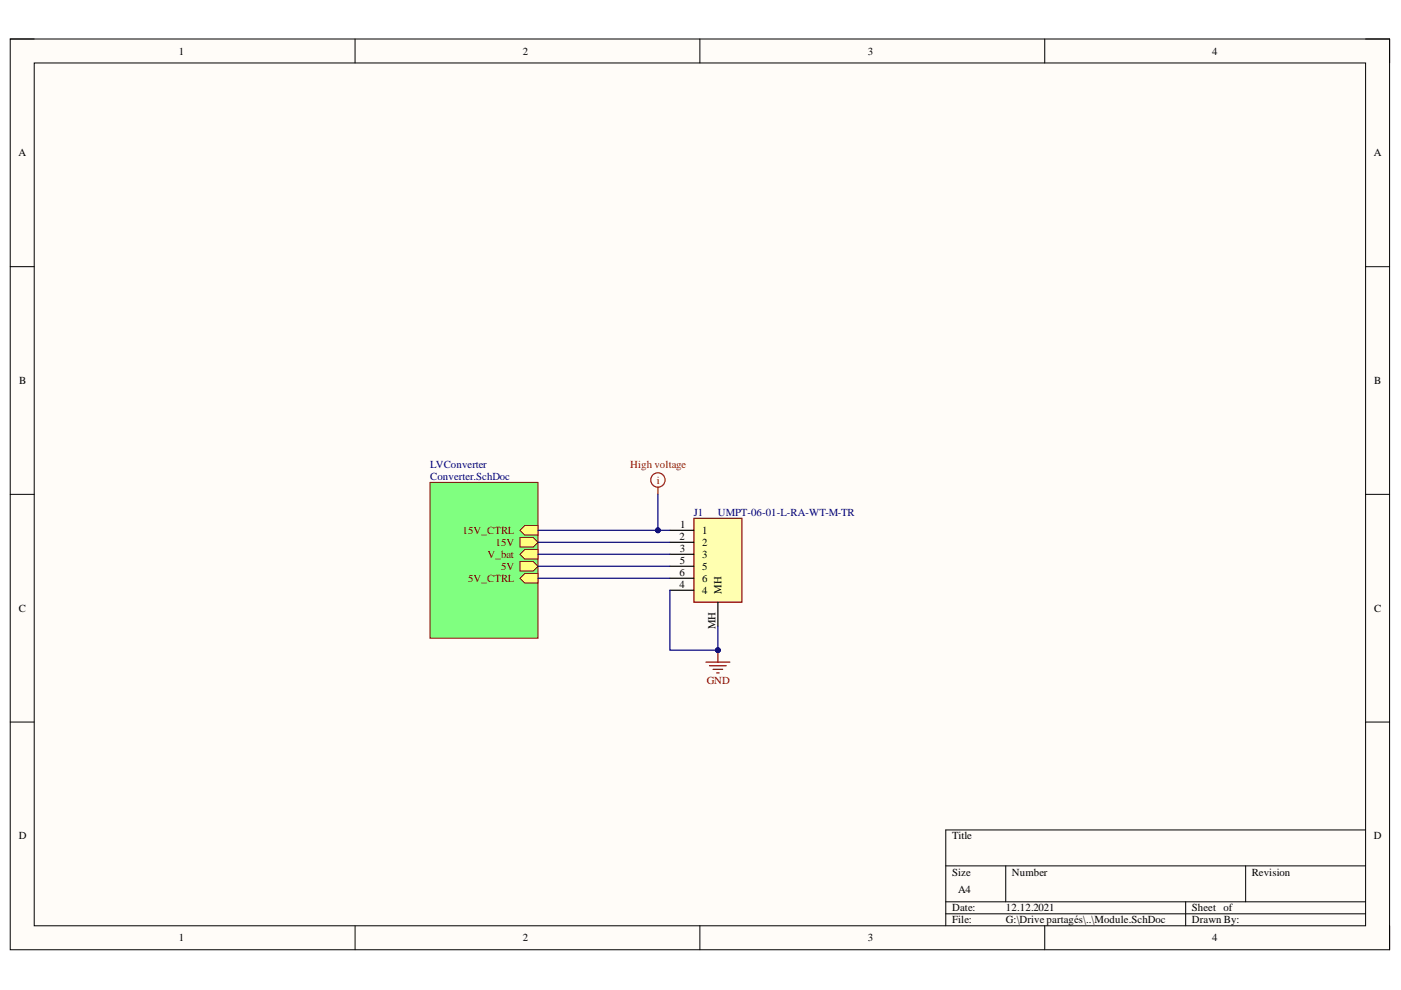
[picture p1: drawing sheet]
<svg xmlns="http://www.w3.org/2000/svg" width="297mm" height="210mm" viewBox="0 0 297 210" stroke-linecap="round" stroke-linejoin="round" font-family="sans-serif">
<path d="M2.2 8.3h292.4v193.1h-292.4z" fill-rule="evenodd" fill="#fffcf8"/>
<path d="M2.2 8.3h292.4v193.1h-292.4z" fill="none" stroke="#000" stroke-width=".21"/>
<path d="M7.3 13.4h282.2v182.9h-282.2z" fill-rule="evenodd" fill="#fffcf8"/>
<g fill="none" stroke="#000" stroke-width=".21">
<path d="M2.2 8.3h5.1M7.3 13.4h282.2v182.9h-282.2zM75.3 8.3v5M148.4 8.3v5M221.5 8.3v5.1M289.5 8.3h5.1v5.1M2.2 56.5h5.1M289.5 56.5h5.1M2.2 104.8h5.1M289.5 104.8h5.1M2.2 153.1h5.1M289.5 153.1h5.1"/>
<path d="M289.5 176h-89v20.3M75.3 196.3v5.1M148.4 196.3v5.1M200.5 183.6h89M200.5 191.2h89M200.5 193.8h89M213.2 183.6v7.6M221.5 196.3v5.1M251.4 191.2v5.1M264.1 183.6v7.6M294.6 196.3v5.1"/>
</g>
<path d="M147.1 109.9h10.2v17.8h-10.2z" fill-rule="evenodd" fill="#ffffb0"/>
<path d="M147.1 109.9h10.2v17.8h-10.2zM152.2 137.9v2.5M149.7 140.4h5M150.4 141.2h3.6M151.2 141.9h2M152 142.7h.5" fill="none" stroke="#800000" stroke-width=".25"/>
<path d="M142 112.4h5.1M142 115h5.1M142 117.5h5.1M142 125.1h5.1M142 120.1h5.1M142 122.6h5.1M152.2 127.7v5.1" fill="none" stroke="#000" stroke-width=".25"/>
<circle cx="152.2" cy="137.9" r=".51" fill="#000080"/>
<circle cx="152.2" cy="137.9" r=".51" fill="none" stroke="#000080" stroke-width=".21"/>
<g fill="none" stroke="#f00" stroke-width=".25">
<path d="M139.5 103.3v1.5"/>
<circle cx="139.5" cy="101.8" r="1.52"/>
</g>
<path d="M91.2 102.3h22.9v33h-22.9z" fill-rule="evenodd" fill="#80ff80"/>
<path d="M91.2 102.3h22.9v33h-22.9z" fill="none" stroke="#800000" stroke-width=".21"/>
<path d="M110.2 117.5l1.1-1h2.8v2h-2.8z" fill-rule="evenodd" fill="#ffff80"/>
<path d="M110.2 117.5l1.1-1h2.8v2h-2.8z" fill="none" stroke="#800000" stroke-width=".21"/>
<path d="M110.2 114h2.8l1.1 1-1.1 1h-2.8z" fill-rule="evenodd" fill="#ffff80"/>
<path d="M110.2 114h2.8l1.1 1-1.1 1h-2.8z" fill="none" stroke="#800000" stroke-width=".21"/>
<path d="M110.2 119h2.8l1.1 1.1-1.1 1h-2.8z" fill-rule="evenodd" fill="#ffff80"/>
<path d="M110.2 119h2.8l1.1 1.1-1.1 1h-2.8z" fill="none" stroke="#800000" stroke-width=".21"/>
<path d="M110.2 112.4l1.1-1h2.8v2.1h-2.8z" fill-rule="evenodd" fill="#ffff80"/>
<path d="M110.2 112.4l1.1-1h2.8v2.1h-2.8z" fill="none" stroke="#800000" stroke-width=".21"/>
<path d="M110.2 122.6l1.1-1h2.8v2h-2.8z" fill-rule="evenodd" fill="#ffff80"/>
<path d="M110.2 122.6l1.1-1h2.8v2h-2.8z" fill="none" stroke="#800000" stroke-width=".21"/>
<path d="M142 125.1v12.8h10.2v-5.1" fill="none" stroke="#000080" stroke-width=".25"/>
<circle cx="152.2" cy="137.9" r=".51" fill="#000080"/>
<circle cx="152.2" cy="137.9" r=".51" fill="none" stroke="#000080" stroke-width=".21"/>
<path d="M139.5 104.8v7.6" fill="none" stroke="#000080" stroke-width=".25"/>
<circle cx="139.5" cy="112.4" r=".51" fill="#000080"/>
<circle cx="139.5" cy="112.4" r=".51" fill="none" stroke="#000080" stroke-width=".21"/>
<path d="M114.1 112.4h27.9" fill="none" stroke="#000080" stroke-width=".25"/>
<circle cx="139.5" cy="112.4" r=".51" fill="#000080"/>
<circle cx="139.5" cy="112.4" r=".51" fill="none" stroke="#000080" stroke-width=".21"/>
<path d="M114.1 115h27.9M114.1 117.5h27.9M114.1 120.1h27.9M114.1 122.6h27.9" fill="none" stroke="#000080" stroke-width=".25"/>
<g font-size="2.3">
<text x="37.9" y="11.6">1</text>
<text x="110.8" y="11.6">2</text>
<text x="184" y="11.6">3</text>
<text x="257" y="11.6">4</text>
<text x="3.9" y="33.1">A</text>
<text x="291.3" y="33.1">A</text>
<text x="4.1" y="81.4">B</text>
<text x="291.4" y="81.4">B</text>
<text x="144.2" y="111.9">1</text>
<text x="148.9" y="113.2">1</text>
<text x="144.1" y="114.5">2</text>
<text x="144.2" y="117">3</text>
<text x="144.2" y="119.5">5</text>
<text x="148.9" y="115.7">2</text>
<text x="148.9" y="118.3">3</text>
<text x="144.1" y="124.6">4</text>
<text x="144.1" y="122.1">6</text>
<text x="148.9" y="125.9">4</text>
<text x="148.9" y="120.8">5</text>
<text x="148.9" y="123.3">6</text>
<text x="153" y="125.9" transform="rotate(-90 153 125.9)">MH</text>
<text x="4" y="129.7">C</text>
<text x="291.4" y="129.7">C</text>
<text x="151.7" y="133.4" transform="rotate(-90 151.7 133.4)">MH</text>
<text x="4" y="177.9">D</text>
<text x="201.9" y="177.9">Title</text>
<text x="291.3" y="177.9">D</text>
<text x="201.9" y="185.6">Size</text>
<text x="214.5" y="185.6">Number</text>
<text x="265.4" y="185.6">Revision</text>
<text x="203.1" y="189.4">A4</text>
<text x="201.9" y="193.2">Date:</text>
<text x="201.9" y="195.8">File:</text>
<text x="213.3" y="193.2">12.12.2021</text>
<text x="213.3" y="195.8">G:\Drive partagés\..\Module.SchDoc</text>
<text x="252.7" y="193.2">Sheet of</text>
<text x="252.7" y="195.8">Drawn By:</text>
<text x="37.9" y="199.6">1</text>
<text x="110.8" y="199.6">2</text>
<text x="184" y="199.6">3</text>
<text x="257" y="199.6">4</text>
</g>
<g font-size="2.3" fill="#000080">
<text x="91.2" y="99.2">LVConverter</text>
<text x="91.2" y="101.8">Converter.SchDoc</text>
<text x="147.1" y="109.4">J1</text>
<text x="152.2" y="109.4">UMPT-06-01-L-RA-WT-M-TR</text>
</g>
<g font-size="2.3" fill="#f00">
<text x="133.6" y="99.2">High voltage</text>
<text x="139.3" y="102.5">i</text>
</g>
<g font-size="2.3" fill="#800000">
<text x="98.1" y="113.2">15V_CTRL</text>
<text x="103.4" y="118.3">V_bat</text>
<text x="105.1" y="115.7">15V</text>
<text x="99.2" y="123.3">5V_CTRL</text>
<text x="106.3" y="120.8">5V</text>
<text x="149.8" y="145">GND</text>
</g>
</svg>
